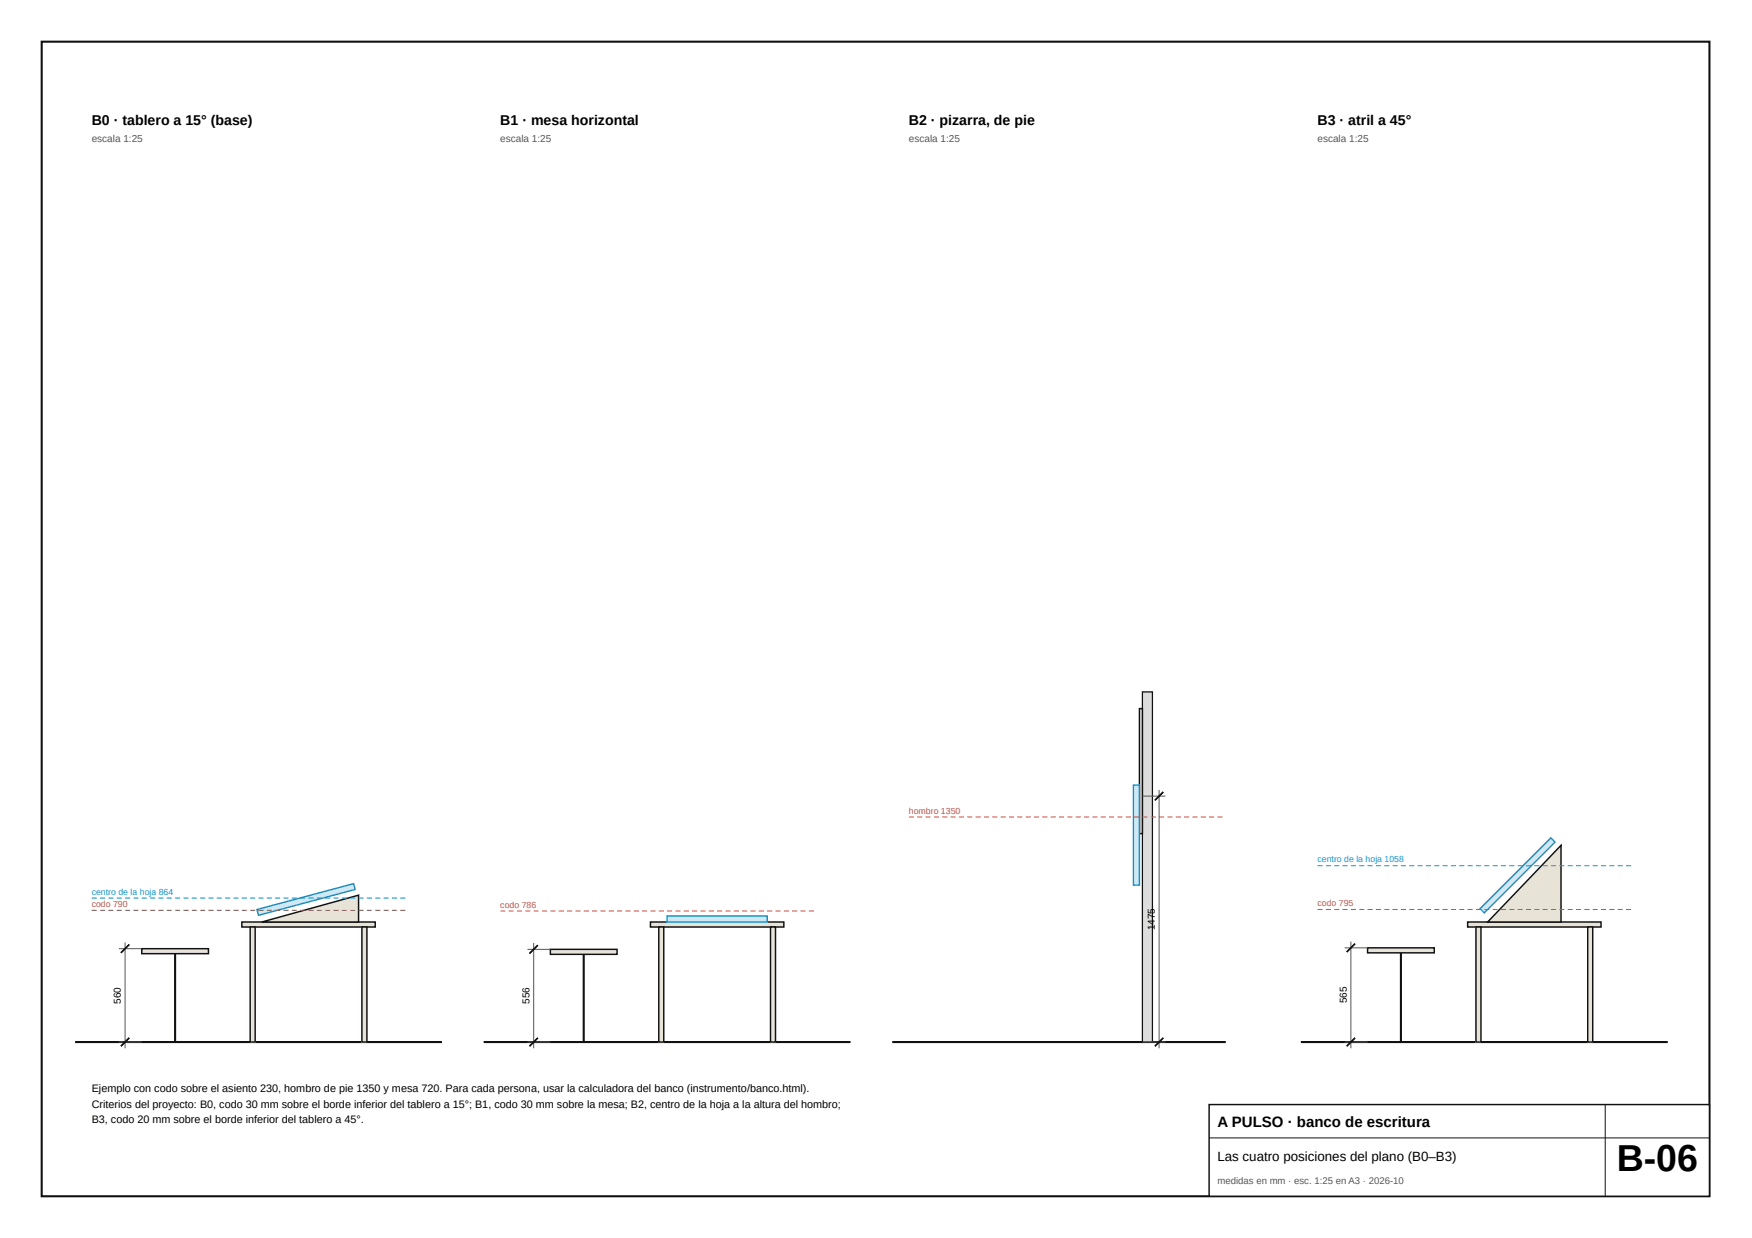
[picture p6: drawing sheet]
<svg xmlns="http://www.w3.org/2000/svg" width="420mm" height="297mm" viewBox="0 0 420 297" stroke-linecap="round" stroke-linejoin="round" font-family="sans-serif">
<path d="M10 10h400v277h-400z" fill="none" stroke="#111" stroke-width=".5"/>
<path d="M290 265h120v22h-120z" fill="#fff"/>
<path d="M290 265h120v22h-120z" fill="none" stroke="#111" stroke-width=".35"/>
<path d="M290 273h120M385 265v22" fill="none" stroke="#111" stroke-width=".24"/>
<path d="M18 250h88" fill="none" stroke="#111" stroke-width=".5"/>
<path d="M58 221.2h32v1.2h-32z" fill="#e8e3d7"/>
<path d="M58 221.2h32v1.2h-32z" fill="none" stroke="#111" stroke-width=".35"/>
<path d="M60 222.4h1.2v27.6h-1.2z" fill="#e8e3d7"/>
<path d="M60 222.4h1.2v27.6h-1.2z" fill="none" stroke="#111" stroke-width=".35"/>
<path d="M86.8 222.4h1.2v27.6h-1.2z" fill="#e8e3d7"/>
<path d="M86.8 222.4h1.2v27.6h-1.2z" fill="none" stroke="#111" stroke-width=".35"/>
<path d="M34 227.6h16v1.2h-16z" fill="#e8e3d7"/>
<path d="M34 227.6h16v1.2h-16z" fill="none" stroke="#111" stroke-width=".35"/>
<path d="M42 228.8v21.2" fill="none" stroke="#111" stroke-width=".5"/>
<path d="M28.5 227.6h5.5M30 226.1v25.4M28.5 250h5.5" fill="none" stroke="#555" stroke-width=".24"/>
<path d="M29 228.6l2-2zM29 251l2-2z" fill="#000"/>
<path d="M31 226.6l-2 2M31 249l-2 2" fill="none" stroke="#111" stroke-width=".4"/>
<path d="M62.8 221.2l23.2-6.4v6.4z" fill="#e8e3d7"/>
<path d="M62.8 221.2l23.2-6.4v6.4z" fill="none" stroke="#111" stroke-width=".35"/>
<path d="M61.6 218.2l23.2-6.2 .4 1.4-23.2 6.2z" fill="#cfe8f3"/>
<path d="M61.6 218.2l23.2-6.2 .4 1.4-23.2 6.2z" fill="none" stroke="#1593c7" stroke-width=".35"/>
<path d="M22 218.3h1.2v.2h-1.2zM24 218.3h1.2v.2h-1.2zM26 218.3h1.2v.2h-1.2zM28 218.3h1.2v.2h-1.2zM30 218.3h1.2v.2h-1.2zM32 218.3h1.2v.2h-1.2zM34 218.3h1.2v.2h-1.2zM36 218.3h1.2v.2h-1.2zM38 218.3h1.2v.2h-1.2zM40 218.3h1.2v.2h-1.2zM42 218.3h1.2v.2h-1.2zM44 218.3h1.2v.2h-1.2zM46 218.3h1.2v.2h-1.2zM48 218.3h1.2v.2h-1.2zM50 218.3h1.2v.2h-1.2zM52 218.3h1.2v.2h-1.2zM54 218.3h1.2v.2h-1.2zM56 218.3h1.2v.2h-1.2zM58 218.3h1.2v.2h-1.2zM60 218.3h1.2v.2h-1.2zM62 218.3h1.2v.2h-1.2zM64 218.3h1.2v.2h-1.2zM66 218.3h1.2v.2h-1.2zM68 218.3h1.2v.2h-1.2zM70 218.3h1.2v.2h-1.2zM72 218.3h1.2v.2h-1.2zM74 218.3h1.2v.2h-1.2zM76 218.3h1.2v.2h-1.2zM78 218.3h1.2v.2h-1.2zM80 218.3h1.2v.2h-1.2zM82 218.3h1.2v.2h-1.2zM84 218.3h1.2v.2h-1.2zM86 218.3h1.2v.2h-1.2zM88 218.3h1.2v.2h-1.2zM90 218.3h1.2v.2h-1.2zM92 218.3h1.2v.2h-1.2zM94 218.3h1.2v.2h-1.2zM96 218.3h1.2v.2h-1.2z" fill="#c8433a"/>
<path d="M22 215.3h1.2v.3h-1.2zM24 215.3h1.2v.3h-1.2zM26 215.3h1.2v.3h-1.2zM28 215.3h1.2v.3h-1.2zM30 215.3h1.2v.3h-1.2zM32 215.3h1.2v.3h-1.2zM34 215.3h1.2v.3h-1.2zM36 215.3h1.2v.3h-1.2zM38 215.3h1.2v.3h-1.2zM40 215.3h1.2v.3h-1.2zM42 215.3h1.2v.3h-1.2zM44 215.3h1.2v.3h-1.2zM46 215.3h1.2v.3h-1.2zM48 215.3h1.2v.3h-1.2zM50 215.3h1.2v.3h-1.2zM52 215.3h1.2v.3h-1.2zM54 215.3h1.2v.3h-1.2zM56 215.3h1.2v.3h-1.2zM58 215.3h1.2v.3h-1.2zM60 215.3h1.2v.3h-1.2zM62 215.3h1.2v.3h-1.2zM64 215.3h1.2v.3h-1.2zM66 215.3h1.2v.3h-1.2zM68 215.3h1.2v.3h-1.2zM70 215.3h1.2v.3h-1.2zM72 215.3h1.2v.3h-1.2zM74 215.3h1.2v.3h-1.2zM76 215.3h1.2v.3h-1.2zM78 215.3h1.2v.3h-1.2zM80 215.3h1.2v.3h-1.2zM82 215.3h1.2v.3h-1.2zM84 215.3h1.2v.3h-1.2zM86 215.3h1.2v.3h-1.2zM88 215.3h1.2v.3h-1.2zM90 215.3h1.2v.3h-1.2zM92 215.3h1.2v.3h-1.2zM94 215.3h1.2v.3h-1.2zM96 215.3h1.2v.3h-1.2z" fill="#1593c7"/>
<path d="M116 250h88" fill="none" stroke="#111" stroke-width=".5"/>
<path d="M156 221.2h32v1.2h-32z" fill="#e8e3d7"/>
<path d="M156 221.2h32v1.2h-32z" fill="none" stroke="#111" stroke-width=".35"/>
<path d="M158 222.4h1.2v27.6h-1.2z" fill="#e8e3d7"/>
<path d="M158 222.4h1.2v27.6h-1.2z" fill="none" stroke="#111" stroke-width=".35"/>
<path d="M184.8 222.4h1.2v27.6h-1.2z" fill="#e8e3d7"/>
<path d="M184.8 222.4h1.2v27.6h-1.2z" fill="none" stroke="#111" stroke-width=".35"/>
<path d="M132 227.8h16v1.2h-16z" fill="#e8e3d7"/>
<path d="M132 227.8h16v1.2h-16z" fill="none" stroke="#111" stroke-width=".35"/>
<path d="M140 229v21" fill="none" stroke="#111" stroke-width=".5"/>
<path d="M126.5 227.8h5.5M128 226.3v25.2M126.5 250h5.5" fill="none" stroke="#555" stroke-width=".24"/>
<path d="M127 228.8l2-2zM127 251l2-2z" fill="#000"/>
<path d="M129 226.8l-2 2M129 249l-2 2" fill="none" stroke="#111" stroke-width=".4"/>
<path d="M160 219.8h24v1.4h-24z" fill="#cfe8f3"/>
<path d="M160 219.8h24v1.4h-24z" fill="none" stroke="#1593c7" stroke-width=".35"/>
<path d="M120 218.4h1.2v.3h-1.2zM122 218.4h1.2v.3h-1.2zM124 218.4h1.2v.3h-1.2zM126 218.4h1.2v.3h-1.2zM128 218.4h1.2v.3h-1.2zM130 218.4h1.2v.3h-1.2zM132 218.4h1.2v.3h-1.2zM134 218.4h1.2v.3h-1.2zM136 218.4h1.2v.3h-1.2zM138 218.4h1.2v.3h-1.2zM140 218.4h1.2v.3h-1.2zM142 218.4h1.2v.3h-1.2zM144 218.4h1.2v.3h-1.2zM146 218.4h1.2v.3h-1.2zM148 218.4h1.2v.3h-1.2zM150 218.4h1.2v.3h-1.2zM152 218.4h1.2v.3h-1.2zM154 218.4h1.2v.3h-1.2zM156 218.4h1.2v.3h-1.2zM158 218.4h1.2v.3h-1.2zM160 218.4h1.2v.3h-1.2zM162 218.4h1.2v.3h-1.2zM164 218.4h1.2v.3h-1.2zM166 218.4h1.2v.3h-1.2zM168 218.4h1.2v.3h-1.2zM170 218.4h1.2v.3h-1.2zM172 218.4h1.2v.3h-1.2zM174 218.4h1.2v.3h-1.2zM176 218.4h1.2v.3h-1.2zM178 218.4h1.2v.3h-1.2zM180 218.4h1.2v.3h-1.2zM182 218.4h1.2v.3h-1.2zM184 218.4h1.2v.3h-1.2zM186 218.4h1.2v.3h-1.2zM188 218.4h1.2v.3h-1.2zM190 218.4h1.2v.3h-1.2zM192 218.4h1.2v.3h-1.2zM194 218.4h1.2v.3h-1.2z" fill="#c8433a"/>
<path d="M214 250h80" fill="none" stroke="#111" stroke-width=".5"/>
<path d="M274 166h2.4v84h-2.4z" fill="#ddd"/>
<path d="M274 166h2.4v84h-2.4z" fill="none" stroke="#111" stroke-width=".3"/>
<path d="M273.3 170h.7v30h-.7z" fill="#e8e3d7"/>
<path d="M273.3 170h.7v30h-.7z" fill="none" stroke="#111" stroke-width=".35"/>
<path d="M271.8 188.4h1.5v24h-1.5z" fill="#cfe8f3"/>
<path d="M271.8 188.4h1.5v24h-1.5z" fill="none" stroke="#1593c7" stroke-width=".35"/>
<path d="M218 195.9h1.2v.2h-1.2zM220 195.9h1.2v.2h-1.2zM222 195.9h1.2v.2h-1.2zM224 195.9h1.2v.2h-1.2zM226 195.9h1.2v.2h-1.2zM228 195.9h1.2v.2h-1.2zM230 195.9h1.2v.2h-1.2zM232 195.9h1.2v.2h-1.2zM234 195.9h1.2v.2h-1.2zM236 195.9h1.2v.2h-1.2zM238 195.9h1.2v.2h-1.2zM240 195.9h1.2v.2h-1.2zM242 195.9h1.2v.2h-1.2zM244 195.9h1.2v.2h-1.2zM246 195.9h1.2v.2h-1.2zM248 195.9h1.2v.2h-1.2zM250 195.9h1.2v.2h-1.2zM252 195.9h1.2v.2h-1.2zM254 195.9h1.2v.2h-1.2zM256 195.9h1.2v.2h-1.2zM258 195.9h1.2v.2h-1.2zM260 195.9h1.2v.2h-1.2zM262 195.9h1.2v.2h-1.2zM264 195.9h1.2v.2h-1.2zM266 195.9h1.2v.2h-1.2zM268 195.9h1.2v.2h-1.2zM270 195.9h1.2v.2h-1.2zM272 195.9h1.2v.2h-1.2zM274 195.9h1.2v.2h-1.2zM276 195.9h1.2v.2h-1.2zM278 195.9h1.2v.2h-1.2zM280 195.9h1.2v.2h-1.2zM282 195.9h1.2v.2h-1.2zM284 195.9h1.2v.2h-1.2zM286 195.9h1.2v.2h-1.2zM288 195.9h1.2v.2h-1.2zM290 195.9h1.2v.2h-1.2zM292 195.9h1.2v.2h-1.2z" fill="#c8433a"/>
<path d="M274 191h5.5M278 189.5v62M274 250h5.5" fill="none" stroke="#555" stroke-width=".24"/>
<path d="M277 192l2-2zM277 251l2-2z" fill="#000"/>
<path d="M279 190l-2 2M279 249l-2 2" fill="none" stroke="#111" stroke-width=".4"/>
<path d="M312 250h88" fill="none" stroke="#111" stroke-width=".5"/>
<path d="M352 221.2h32v1.2h-32z" fill="#e8e3d7"/>
<path d="M352 221.2h32v1.2h-32z" fill="none" stroke="#111" stroke-width=".35"/>
<path d="M354 222.4h1.2v27.6h-1.2z" fill="#e8e3d7"/>
<path d="M354 222.4h1.2v27.6h-1.2z" fill="none" stroke="#111" stroke-width=".35"/>
<path d="M380.8 222.4h1.2v27.6h-1.2z" fill="#e8e3d7"/>
<path d="M380.8 222.4h1.2v27.6h-1.2z" fill="none" stroke="#111" stroke-width=".35"/>
<path d="M328 227.4h16v1.2h-16z" fill="#e8e3d7"/>
<path d="M328 227.4h16v1.2h-16z" fill="none" stroke="#111" stroke-width=".35"/>
<path d="M336 228.6v21.4" fill="none" stroke="#111" stroke-width=".5"/>
<path d="M322.5 227.4h5.5M324 225.9v25.6M322.5 250h5.5" fill="none" stroke="#555" stroke-width=".24"/>
<path d="M323 228.4l2-2zM323 251l2-2z" fill="#000"/>
<path d="M325 226.4l-2 2M325 249l-2 2" fill="none" stroke="#111" stroke-width=".4"/>
<path d="M374.4 202.8v18.4h-17.6z" fill="#e8e3d7"/>
<path d="M374.4 202.8v18.4h-17.6z" fill="none" stroke="#111" stroke-width=".35"/>
<path d="M355 218l16.9-17 1.1 1-17 17z" fill="#cfe8f3"/>
<path d="M355 218l16.9-17 1.1 1-17 17z" fill="none" stroke="#1593c7" stroke-width=".35"/>
<path d="M316 218.1h1.2v.2h-1.2zM318 218.1h1.2v.2h-1.2zM320 218.1h1.2v.2h-1.2zM322 218.1h1.2v.2h-1.2zM324 218.1h1.2v.2h-1.2zM326 218.1h1.2v.2h-1.2zM328 218.1h1.2v.2h-1.2zM330 218.1h1.2v.2h-1.2zM332 218.1h1.2v.2h-1.2zM334 218.1h1.2v.2h-1.2zM336 218.1h1.2v.2h-1.2zM338 218.1h1.2v.2h-1.2zM340 218.1h1.2v.2h-1.2zM342 218.1h1.2v.2h-1.2zM344 218.1h1.2v.2h-1.2zM346 218.1h1.2v.2h-1.2zM348 218.1h1.2v.2h-1.2zM350 218.1h1.2v.2h-1.2zM352 218.1h1.2v.2h-1.2zM354 218.1h1.2v.2h-1.2zM356 218.1h1.2v.2h-1.2zM358 218.1h1.2v.2h-1.2zM360 218.1h1.2v.2h-1.2zM362 218.1h1.2v.2h-1.2zM364 218.1h1.2v.2h-1.2zM366 218.1h1.2v.2h-1.2zM368 218.1h1.2v.2h-1.2zM370 218.1h1.2v.2h-1.2zM372 218.1h1.2v.2h-1.2zM374 218.1h1.2v.2h-1.2zM376 218.1h1.2v.2h-1.2zM378 218.1h1.2v.2h-1.2zM380 218.1h1.2v.2h-1.2zM382 218.1h1.2v.2h-1.2zM384 218.1h1.2v.2h-1.2zM386 218.1h1.2v.2h-1.2zM388 218.1h1.2v.2h-1.2zM390 218.1h1.2v.2h-1.2z" fill="#c8433a"/>
<path d="M316 207.6h1.2v.2h-1.2zM318 207.6h1.2v.2h-1.2zM320 207.6h1.2v.2h-1.2zM322 207.6h1.2v.2h-1.2zM324 207.6h1.2v.2h-1.2zM326 207.6h1.2v.2h-1.2zM328 207.6h1.2v.2h-1.2zM330 207.6h1.2v.2h-1.2zM332 207.6h1.2v.2h-1.2zM334 207.6h1.2v.2h-1.2zM336 207.6h1.2v.2h-1.2zM338 207.6h1.2v.2h-1.2zM340 207.6h1.2v.2h-1.2zM342 207.6h1.2v.2h-1.2zM344 207.6h1.2v.2h-1.2zM346 207.6h1.2v.2h-1.2zM348 207.6h1.2v.2h-1.2zM350 207.6h1.2v.2h-1.2zM352 207.6h1.2v.2h-1.2zM354 207.6h1.2v.2h-1.2zM356 207.6h1.2v.2h-1.2zM358 207.6h1.2v.2h-1.2zM360 207.6h1.2v.2h-1.2zM362 207.6h1.2v.2h-1.2zM364 207.6h1.2v.2h-1.2zM366 207.6h1.2v.2h-1.2zM368 207.6h1.2v.2h-1.2zM370 207.6h1.2v.2h-1.2zM372 207.6h1.2v.2h-1.2zM374 207.6h1.2v.2h-1.2zM376 207.6h1.2v.2h-1.2zM378 207.6h1.2v.2h-1.2zM380 207.6h1.2v.2h-1.2zM382 207.6h1.2v.2h-1.2zM384 207.6h1.2v.2h-1.2zM386 207.6h1.2v.2h-1.2zM388 207.6h1.2v.2h-1.2zM390 207.6h1.2v.2h-1.2z" fill="#1593c7"/>
<text font-size="9" x="387.7" y="281">B-06</text>
<text font-size="3.6" x="292" y="270.5">A PULSO · banco de escritura</text>
<g font-size="3.4">
<text x="22" y="30">B0 · tablero a 15° (base)</text>
<text x="120" y="30">B1 · mesa horizontal</text>
<text x="218" y="30">B2 · pizarra, de pie</text>
<text x="316" y="30">B3 · atril a 45°</text>
</g>
<text font-size="3.2" x="292" y="278.5">Las cuatro posiciones del plano (B0–B3)</text>
<g font-size="2.6">
<text x="22" y="262">Ejemplo con codo sobre el asiento 230, hombro de pie 1350 y mesa 720. Para cada persona, usar la calculadora del banco (instrumento/banco.html).</text>
<text x="22" y="265.8">Criterios del proyecto: B0, codo 30 mm sobre el borde inferior del tablero a 15°; B1, codo 30 mm sobre la mesa; B2, centro de la hoja a la altura del hombro;</text>
<text x="22" y="269.5">B3, codo 20 mm sobre el borde inferior del tablero a 45°.</text>
</g>
<g font-size="2.4" fill="#555">
<text x="22" y="34">escala 1:25</text>
<text x="120" y="34">escala 1:25</text>
<text x="218" y="34">escala 1:25</text>
<text x="316" y="34">escala 1:25</text>
</g>
<g font-size="2.4">
<text x="277" y="223.2" transform="rotate(-90 277 223.2)">1475</text>
<text x="29" y="240.8" transform="rotate(-90 29 240.8)">560</text>
<text x="127" y="240.9" transform="rotate(-90 127 240.9)">556</text>
<text x="323" y="240.7" transform="rotate(-90 323 240.7)">565</text>
</g>
<text font-size="2.3" fill="#555" x="292" y="284">medidas en mm · esc. 1:25 en A3 · 2026-10</text>
<g font-size="2.1" fill="#c8433a">
<text x="218" y="195.2">hombro 1350</text>
<text x="22" y="217.6">codo 790</text>
<text x="120" y="217.8">codo 786</text>
<text x="316" y="217.4">codo 795</text>
</g>
<g font-size="2.1" fill="#1593c7">
<text x="316" y="206.9">centro de la hoja 1058</text>
<text x="22" y="214.7">centro de la hoja 864</text>
</g>
</svg>
